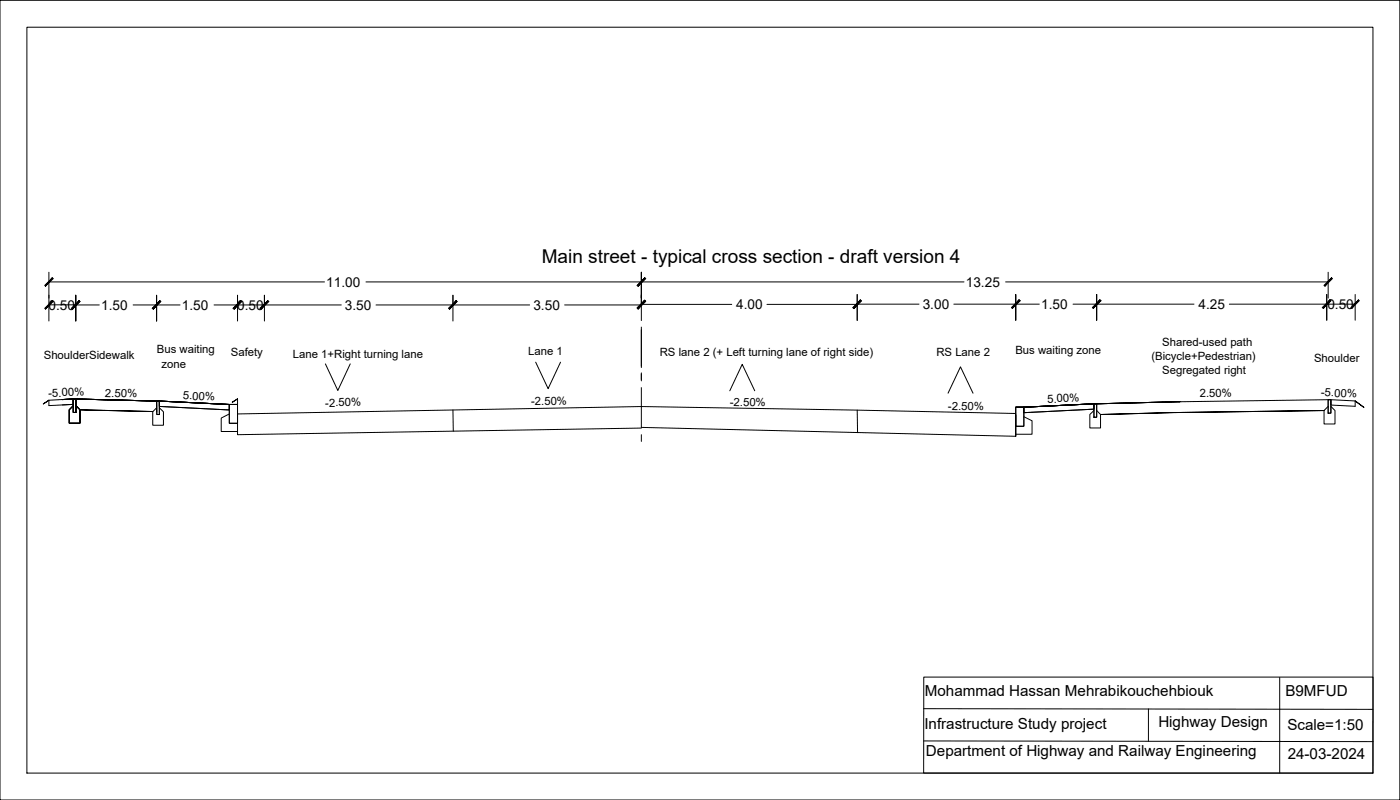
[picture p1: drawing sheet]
<svg xmlns="http://www.w3.org/2000/svg" width="520mm" height="297mm" viewBox="0 0 520 297" stroke-linecap="round" stroke-linejoin="round" font-family="sans-serif">
<!-- layer: PDF6_PDF_C-ROAD-SECT-N -->
<path d="M27.2 148.2a1296.3 1296.3 0 0 1 58 2h3a1536.2 1536.2 0 0 0-61-2zM27.2 148.1h1l-5 .3M377.3 151.2a1536.2 1536.2 0 0 1 61-2 1301.6 1301.6 0 0 0-58 2z" fill="none" stroke="#000" stroke-width=".37"/>
<!-- layer: PDF6_PDF_C-ROAD-CORR -->
<path d="M23.2 148.4l5-.3zM27.2 148.2a1296.3 1296.3 0 0 1 58 2h3a1536.2 1536.2 0 0 0-61-2zM377.3 151.2a1536.2 1536.2 0 0 1 61-2 1301.6 1301.6 0 0 0-58 2zM493.4 148.4l-55 .8" fill="none" stroke="#000" stroke-width=".37"/>
<!-- layer: PDF6_PDF_C-ROAD-LINK -->
<g fill="none" stroke="#000" stroke-width=".37">
<path d="M18.2 148.6l9-.5v2M18.2 148.6l-2.1 1.4 2.1-1.4M23.2 148.4l4-.3v2l-4 .3M27.1 148.1h1.1v5h-1zM27.1 150.7l-1.4 1.4v5h4v-5l-1.5-1.4M27.2 148.2h1v4.9h-1zM27.2 148.2v1.9l-9 .5M27.2 150.7l-1.5 1.5v4.9h4v-4.9l-1.5-1.5 1.5 1.5v5h-4v-5zM27.2 148.1h1v5h-1zM28.2 148.2v4v-4l30 .7v4v-4zM56.7 152.8l-27-.6 27 .6M58.2 148.9h1v5h-.9z"/>
<path d="M58.2 151.4l-1.5 1.5v5h4v-5l-1.5-1.5M59.2 148.9l26 1.3v2l-26-1.3zM85.2 150.2h3v7h-3zM85.2 153.7l-3 1.5v5h6M88.2 148.1l-2.1 1.4 2.1-1.4M377.3 151.2h3v7.1h-3zM380.3 151.2l26-1.3v2l-26 1.3zM380.3 154.7l3 1.5v5h-6M406.3 149.9h1v5h-1zM406.3 152.4l-1.5 1.5v5h4v-5l-1.5-1.5M435.7 153.2l-26.9 .7 26.9-.7M491.8 152.4l-56.1 .8 56.1-.8"/>
<path d="M493.3 148.4h1v5h-1zM493.3 150.9l-1.5 1.5v5h4.1v-5l-1.6-1.5M503.3 148.9l-9-.5v2l9 .5M506.6 151.2l-3.3-2.3 3.3 2.3"/>
</g>
<!-- layer: PDF6_PDF_0 -->
<path d="M120.9 135.1l4.6 9.9 4.6-9.9M199 134.5l4.6 9.8 4.6-9.8M238.2 121.4v15.1M238.2 138.5v2.9M238.2 143.9v15M271.1 145.1l4.6-9.8 4.6 9.8M352.1 146l4.6-9.8 4.7 9.8M238.2 161.4v2.5" fill="none" stroke="#000" stroke-width=".37"/>
<!-- layer: PDF6_0 -->
<g fill="none" stroke="#000" stroke-width=".37">
<path d="M18.2 113.2h18.7M18.2 104.7h102.3M18.2 101.1v18.1M28.2 109.6v9.6v-9.6M49.4 113.2h17.5M58.2 109.6v9.6v-9.6M79.5 113.2h8.7M88.2 119.2v-9.6v3.6h10v-3.6v9.6M98.2 113.2h28.5M135.9 104.7h222.2M139.7 113.2h28.5M196.7 113.2h-28.5v-3.6v9.6"/>
<path d="M238.2 101.1v9.6v-9.6M238.2 109.6v3.6h-28.5M238.2 109.4v9.6M238.2 113h33.6M284.9 113h33.5M318.4 109.3v9.7M318.4 112.9h22.9M354.3 112.9h31.7M373.5 104.7h119.8M377.3 109.3v9.6v-9.6M398.6 112.9h44.9M407.3 109.3v9.6v-9.6"/>
<path d="M456.6 112.9h46.7M492.8 109.3v9.6M493.3 101.1v9.6M503.3 109.3v9.6M18.2 148.6v2M88.2 153.4v8l149.8-2.5M88.2 148.1v2M168.2 152.2l.2 7.9M238.2 158.7l139.1 3.3v-8v8M318.4 152.3l.1 8.3M377.3 153.5l-139.1-2.6-150 2.8M503.3 148.9v2"/>
<path d="M343.1 251.4h166.9l-.1 35.6h-166.8zM475.3 251.6v35.4M343.1 263.1l166.8 .3M343.1 275.1l166.9 .3M426.6 263.2v12"/>
</g>
<g fill="#000" stroke="#000" stroke-width=".37">
<path d="M19.4 111.7l-2.5 3.1 2.9-2.8zM19.4 111.7l-2.5 3.1-.3-.3z"/>
<path d="M19.4 103.2l-2.5 3 2.9-2.8zM19.4 103.2l-2.5 3-.3-.3z"/>
<path d="M26.6 114.5l.3 .3 2.5-3.1zM29.4 111.7l.3 .3-2.8 2.8z"/>
<path d="M29.4 111.7l-2.5 3.1 2.8-2.8zM26.6 114.5l2.8-2.8-2.5 3.1z"/>
<path d="M56.6 114.5l.3 .3 2.5-3.1zM59.4 111.7l.3 .3-2.8 2.8z"/>
<path d="M59.4 111.7l-2.5 3.1 2.8-2.8zM56.6 114.5l2.8-2.8-2.5 3.1z"/>
<path d="M86.6 114.5l.4 .3 2.4-3.1zM89.4 111.7l.3 .3-2.7 2.8z"/>
<path d="M89.4 111.7l-2.4 3.1 2.7-2.8zM89.4 111.7l-2.4 3.1-.4-.3z"/>
<path d="M96.6 114.5l.3 .3 2.6-3.1zM99.5 111.7l.3 .3-2.9 2.8z"/>
<path d="M99.5 111.7l-2.6 3.1 2.9-2.8zM96.6 114.5l2.9-2.8-2.6 3.1z"/>
<path d="M166.7 114.5l.3 .3 2.5-3.1zM169.5 111.7l.3 .3-2.8 2.8z"/>
<path d="M169.5 111.7l-2.5 3.1 2.8-2.8zM169.5 111.7l-2.5 3.1-.3-.3z"/>
<path d="M239.5 103.2l-2.8 2.7 .3 .3zM239.5 103.2l.3 .2-2.8 2.8z"/>
<path d="M236.7 114.5l.3 .3 2.5-3.1zM239.5 111.7l.3 .3-2.8 2.8z"/>
<path d="M239.5 111.4l-2.5 3.1 2.8-2.8zM239.5 111.4l-2.5 3.1-.3-.3z"/>
<path d="M239.5 103.2l-2.5 3 2.8-2.8zM239.5 103.2l-2.5 3-.3-.3z"/>
<path d="M319.6 111.4l-2.7 2.8 .3 .3zM319.6 111.4l.4 .3-2.8 2.8z"/>
<path d="M319.6 111.4l-2.5 3.1 2.8-2.8zM319.6 111.4l-2.5 3.1-.3-.3z"/>
<path d="M378.5 111.4l-2.7 2.8 .2 .3zM378.5 111.4l.4 .3-2.9 2.8z"/>
<path d="M378.5 111.4l-2.5 3.1 2.9-2.8zM378.5 111.4l-2.5 3.1-.2-.3z"/>
<path d="M408.6 111.4l-2.8 2.8 .3 .3zM408.6 111.4l.3 .3-2.8 2.8z"/>
<path d="M408.6 111.4l-2.5 3.1 2.8-2.8zM408.6 111.4l-2.5 3.1-.3-.3z"/>
<path d="M494 111.4l-2.8 2.8 .3 .3zM494 111.4l.3 .3-2.8 2.8z"/>
<path d="M491.8 105.9l.3 .3 2.5-3zM494.6 103.2l.3 .2-2.8 2.8z"/>
<path d="M494.1 111.4l-2.6 3.1 2.9-2.8zM494.1 111.4l-2.6 3.1-.3-.3z"/>
<path d="M504.6 111.4l-2.8 2.8 .3 .3zM504.6 111.4l.3 .3-2.8 2.8z"/>
</g>
<!-- layer: 0 -->
<path d="M0 .1h519.9v296.9h-519.9zM10 10.1h499.9v276.9h-499.9z" fill="none" stroke="#000" stroke-width=".37"/>
<text font-size="7.1" x="201.2" y="97.7">Main street - typical cross section - draft version 4</text>
<g font-size="5.6">
<text x="343.5" y="258.3">Mohammad Hassan Mehrabikouchehbiouk</text>
<text x="477.4" y="258.6">B9MFUD</text>
<text x="430.2" y="269.9">Highway Design</text>
<text x="343.3" y="270.5">Infrastructure Study project</text>
<text x="478.2" y="271">Scale=1:50</text>
<text x="343.9" y="280.5">Department of Highway and Railway Engineering</text>
<text x="478.3" y="281.7">24-03-2024</text>
</g>
<g font-size="5.1">
<text x="121.2" y="106.4">11.00</text>
<text x="358.7" y="106.4">13.25</text>
<text x="18" y="114.9">0.50</text>
<text x="37.5" y="115">1.50</text>
<text x="67.6" y="115">1.50</text>
<text x="88.1" y="115">0.50</text>
<text x="128.1" y="115">3.50</text>
<text x="198.1" y="115">3.50</text>
<text x="273.4" y="114.8">4.00</text>
<text x="342.7" y="114.7">3.00</text>
<text x="386.7" y="114.7">1.50</text>
<text x="445.1" y="114.7">4.25</text>
<text x="493" y="114.7">0.50</text>
</g>
<g font-size="4.2">
<text x="58.3" y="131.1">Bus waiting</text>
<text x="196.2" y="132">Lane 1</text>
<text x="377.1" y="131.4">Bus waiting zone</text>
<text x="431.7" y="128.6">Shared-used path</text>
<text x="16.3" y="133.2">ShoulderSidewalk</text>
<text x="59.9" y="136.5">zone</text>
<text x="85.7" y="132.2">Safety</text>
<text x="108.8" y="132.9">Lane 1+Right turning lane</text>
<text x="245.1" y="132.2">RS lane 2 (+ Left turning lane of right side)</text>
<text x="347.8" y="132.4">RS Lane 2</text>
<text x="427.7" y="133.7">(Bicycle+Pedestrian)</text>
<text x="488.1" y="134.5">Shoulder</text>
<text x="431.7" y="138.7">Segregated right</text>
<text x="18" y="147.4" transform="rotate(-3 18 147.4)">-5.00%</text>
<text x="39" y="147.3" transform="rotate(2 39 147.3)">2.50%</text>
<text x="67.9" y="148.2" transform="rotate(3 67.9 148.2)">5.00%</text>
<text x="389" y="149.6" transform="rotate(-3 389 149.6)">5.00%</text>
<text x="445.6" y="147.5" transform="rotate(-1 445.6 147.5)">2.50%</text>
<text x="490.6" y="147" transform="rotate(3 490.6 147)">-5.00%</text>
<text x="120.8" y="151" transform="rotate(-1 120.8 151)">-2.50%</text>
<text x="197.3" y="150.5" transform="rotate(-1 197.3 150.5)">-2.50%</text>
<text x="271.1" y="150.6" transform="rotate(1 271.1 150.6)">-2.50%</text>
<text x="352.1" y="152.1" transform="rotate(1 352.1 152.1)">-2.50%</text>
</g>
</svg>
